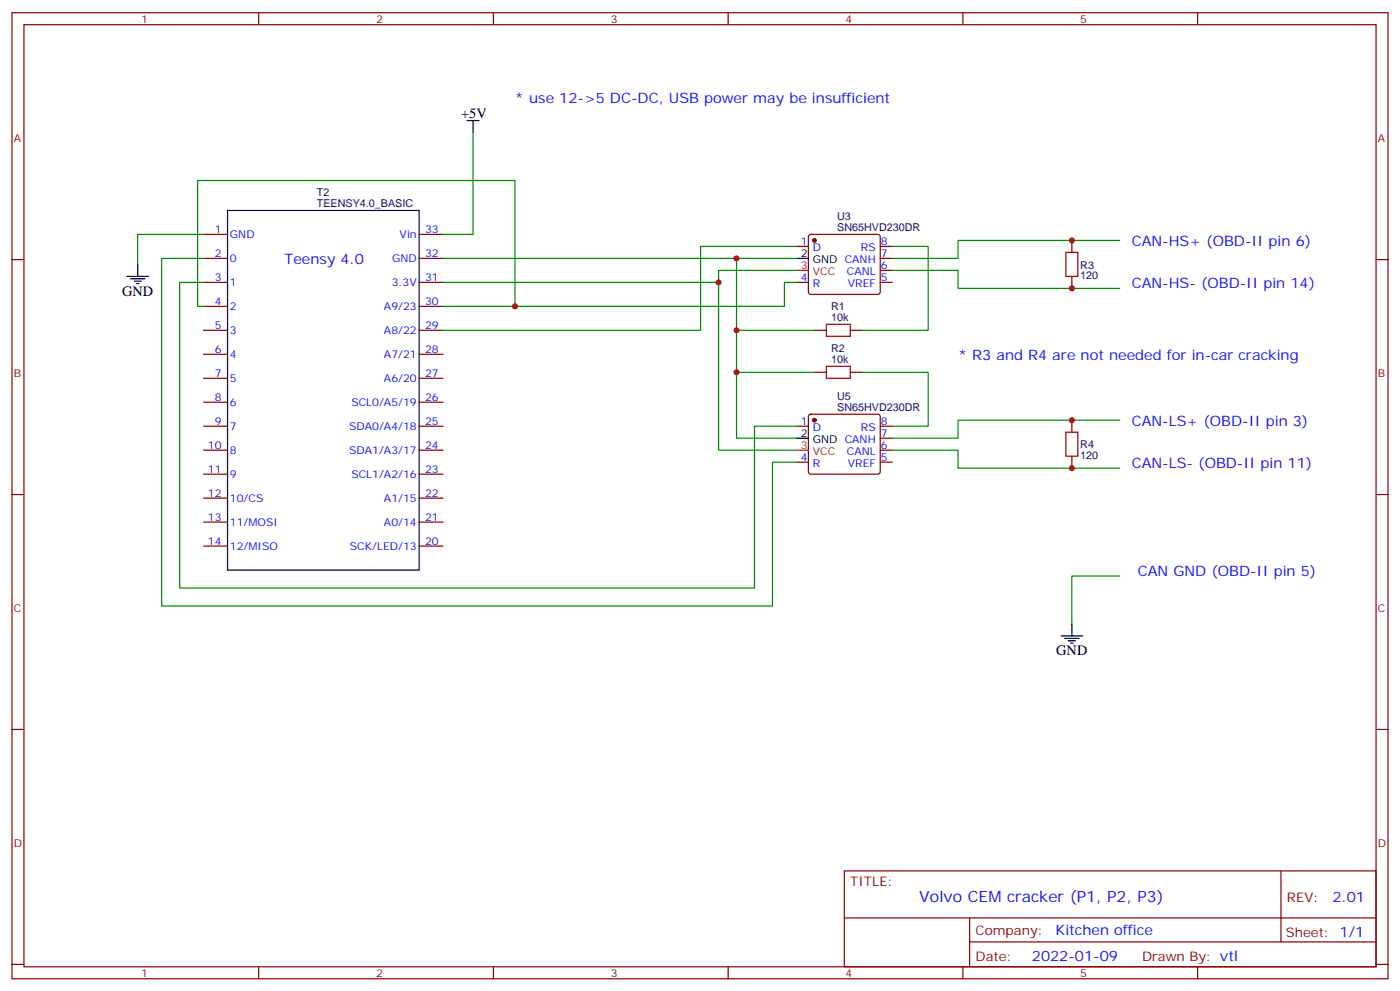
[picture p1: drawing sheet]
<svg xmlns="http://www.w3.org/2000/svg" width="412mm" height="292mm" viewBox="0 0 412 292" stroke-linecap="round" stroke-linejoin="round" font-family="sans-serif">
<g fill="none" stroke="#870000" stroke-width=".35">
<path d="M3.5 3.7h405.4v284.4h-405.4zM7.1 7.3h398.2v277.3h-398.2zM76.2 3.7v3.6M145.3 3.7v3.6M214.5 3.7v3.6M283.6 3.7v3.6M352.8 3.7v3.6M3.5 76.4h3.6M60 69h7M60 76.1h7M123.5 69h7M123.5 76.1h7"/>
<path d="M234.6 72.5h3.5M238.4 69.2l.4-.2h19.8l.5 .2 .2 .5v16.2l-.2 .5-.5 .2h-19.8l-.5-.2-.2-.5v-16.2zM259.3 76.1h3.5M259.3 72.5h3.5M259.3 79.6h3.5M315.7 70.8v3.5M405.3 76.4h3.6M60 83.1h7M60 90.2h7M60 97.2h7M123.5 83.1h7M123.5 90.2h7"/>
<path d="M123.5 97.2h7M234.6 83.1h3.5M239.9 97.2h3.5M250.5 97.2h3.5M259.3 83.1h3.5M315.7 81.4v3.5M60 104.3h7M60 111.3h7M60 118.4h7M123.5 104.3h7M123.5 111.3h7M123.5 118.4h7"/>
<path d="M239.9 109.6h3.5M250.5 109.6h3.5M60 125.4h7M60 132.5h7M60 139.6h7M123.5 125.4h7M123.5 132.5h7M123.5 139.6h7M234.6 125.4h3.5M234.6 136h3.5M238.4 122.1l.4-.2h19.8l.5 .2 .2 .5v16.3l-.2 .5-.5 .2h-19.8l-.5-.3-.2-.4v-16.3zM259.3 125.4h3.5"/>
<path d="M259.3 132.5h3.5M259.3 136h3.5M259.3 129h3.5M315.7 123.7v3.5M315.7 134.3v3.5M3.5 145.6h3.6M60 146.6h7M60 153.7h7M123.5 146.6h7M123.5 153.7h7M405.3 145.6h3.6M60 160.7h7"/>
<path d="M123.5 160.7h7M3.5 214.7h3.6M405.3 214.7h3.6M248.7 256.3h156.6v28.3h-156.6zM377.3 256.4v20.8M248.7 270.2h156.5M285.6 277.2h119.6M285.6 270.2v14.1M3.5 283.8h3.6M76.2 284.6v3.5M145.3 284.6v3.5M214.5 284.6v3.5"/>
<path d="M283.6 284.6v3.5M352.8 284.6v3.5M405.3 283.8h3.6"/>
</g>
<g fill="none" stroke="#000" stroke-width=".35">
<path d="M137.6 35.5h3.5M139.3 35.5v3.5M40.6 77.8v3.6M67 61.9h56.5v105.9h-56.5zM234.6 76.1h3.5M37.4 81.4h6.3M38.5 82.1h4.2M39.5 82.8h2.1M40.2 83.5h.7M234.6 129h3.5M312.6 187.2h6.3M313.6 187.9h4.3"/>
<path d="M314.7 188.6h2.1M315.4 189.3h.7M315.7 183.7v3.5"/>
</g>
<g fill="#870000" stroke="#870000" stroke-width=".35">
<circle cx="239.9" cy="70.8" r=".53"/>
<circle cx="239.9" cy="123.7" r=".53"/>
</g>
<path d="M234.6 79.6h3.5M234.6 132.5h3.5" fill="none" stroke="#f00" stroke-width=".35"/>
<g fill="none" stroke="#008700" stroke-width=".35">
<path d="M139.3 39v30h-8.8M60 76.1h-12.4v102.3h179.9v-42.4h7.1M60 69h-19.4v8.8M130.5 76.1h104.1M217 76.1v52.9h17.6M234.6 79.6h-22.9v3.5M234.6 72.5h-28.2v24.7h-75.9M262.8 72.5h10.6v24.7h-19.4M262.8 79.6h19.4v5.3h47.6M329.8 70.8h-47.6v5.3h-19.4M60 83.1h-7.1v90h169.3v-47.7h12.4M60 90.2h-1.8v-37.1h93.5v37.1"/>
<path d="M130.5 83.1h81.2v49.4h22.9M217 97.2h22.9M234.6 83.1h-3.5v7.1h-100.6M217 109.6h22.9M254 109.6h19.4v15.8h-10.6M262.8 132.5h19.4v5.3h47.6M329.8 123.7h-47.6v5.3h-19.4M329.8 169.5h-14.1v14.2"/>
</g>
<path d="M314 74.3h3.5v7.1h-3.5zM243.4 95.5h7.1v3.5h-7.1zM243.4 107.8h7.1v3.5h-7.1zM314 127.2h3.5v7.1h-3.5z" fill="none" stroke="#a10000" stroke-width=".35"/>
<g fill="#c00">
<circle cx="217" cy="76.1" r=".88"/>
<circle cx="211.7" cy="83.1" r=".88"/>
<circle cx="217" cy="97.2" r=".88"/>
<circle cx="217" cy="109.6" r=".88"/>
<circle cx="315.7" cy="137.8" r=".88"/>
<circle cx="315.7" cy="123.7" r=".88"/>
<circle cx="315.7" cy="84.9" r=".88"/>
<circle cx="315.7" cy="70.8" r=".88"/>
<circle cx="151.7" cy="90.2" r=".88"/>
</g>
<text font-size="4.6" fill="#00f" x="270.8" y="265.4">Volvo CEM cracker (P1, P2, P3)</text>
<g font-size="4.2">
<text x="135.8" y="34.8">+5V</text>
<text x="36" y="87">GND</text>
<text x="311.1" y="192.8">GND</text>
</g>
<g font-size="4.2" fill="#00f">
<text x="151.7" y="30.2">* use 12-&gt;5 DC-DC, USB power may be insufficient</text>
<text x="83.8" y="77.7">Teensy 4.0</text>
<text x="333.4" y="72.5">CAN-HS+ (OBD-II pin 6)</text>
<text x="333.4" y="84.9">CAN-HS- (OBD-II pin 14)</text>
<text x="282.2" y="106">* R3 and R4 are not needed for in-car cracking</text>
<text x="333.4" y="125.4">CAN-LS+ (OBD-II pin 3)</text>
<text x="333.4" y="137.8">CAN-LS- (OBD-II pin 11)</text>
<text x="335.1" y="169.5">CAN GND (OBD-II pin 5)</text>
<text x="392.5" y="265.6">2.01</text>
<text x="310.9" y="275.2">Kitchen office</text>
<text x="304" y="283">2022-01-09</text>
</g>
<g font-size="3.9" fill="#800">
<text x="250.5" y="260.9">TITLE:</text>
<text x="379.1" y="265.6">REV:</text>
<text x="287.4" y="275.1">Company:</text>
<text x="378.7" y="275.7">Sheet: 1/1</text>
<text x="287.4" y="282.8">Date:</text>
<text x="336.4" y="282.9">Drawn By: vtl</text>
</g>
<g font-size="3.2" fill="#800">
<text x="41.6" y="6.7">1</text>
<text x="110.8" y="6.7">2</text>
<text x="179.9" y="6.7">3</text>
<text x="249.1" y="6.7">4</text>
<text x="318.2" y="6.7">5</text>
<text x="4.1" y="41.8">A</text>
<text x="405.9" y="41.8">A</text>
<text x="4.1" y="111">B</text>
<text x="405.9" y="111">B</text>
<text x="4.1" y="180.1">C</text>
<text x="405.9" y="180.1">C</text>
<text x="4.1" y="249.3">D</text>
<text x="405.9" y="249.3">D</text>
<text x="41.6" y="287.5">1</text>
<text x="110.8" y="287.5">2</text>
<text x="179.9" y="287.5">3</text>
<text x="249.1" y="287.5">4</text>
<text x="318.2" y="287.5">5</text>
</g>
<g font-size="3.2" fill="#000080">
<text x="93.3" y="57.7">T2</text>
<text x="93.3" y="60.9">TEENSY4.0_BASIC</text>
<text x="246.6" y="64.8">U3</text>
<text x="246.6" y="67.9">SN65HVD230DR</text>
<text x="318.2" y="82.2">120</text>
<text x="318.2" y="79.1">R3</text>
<text x="244.8" y="94.4">10k</text>
<text x="244.8" y="91.2">R1</text>
<text x="244.8" y="106.8">10k</text>
<text x="244.8" y="103.6">R2</text>
<text x="246.6" y="117.7">U5</text>
<text x="246.6" y="120.9">SN65HVD230DR</text>
<text x="318.2" y="132">R4</text>
<text x="318.2" y="135.1">120</text>
</g>
<g font-size="3.2" fill="#00f">
<text x="63.2" y="68.7">1</text>
<text x="67.7" y="70.1">GND</text>
<text x="117.7" y="70.1">Vin</text>
<text x="125.2" y="68.7">33</text>
<text x="63.2" y="75.7">2</text>
<text x="67.7" y="77.1">0</text>
<text x="115.5" y="77.1">GND</text>
<text x="125.2" y="75.7">32</text>
<text x="235.9" y="72.2">1</text>
<text x="239.4" y="73.9">D</text>
<text x="253.6" y="73.9">RS</text>
<text x="259.5" y="75.7">7</text>
<text x="259.5" y="72.2">8</text>
<text x="63.2" y="82.8">3</text>
<text x="125.2" y="82.8">31</text>
<text x="235.9" y="82.8">4</text>
<text x="249.5" y="81">CANL</text>
<text x="259.5" y="82.8">5</text>
<text x="259.5" y="79.2">6</text>
<text x="63.2" y="89.8">4</text>
<text x="67.7" y="84.2">1</text>
<text x="115.4" y="84.2">3.3V</text>
<text x="125.2" y="89.8">30</text>
<text x="239.4" y="84.5">R</text>
<text x="249.8" y="84.5">VREF</text>
<text x="67.7" y="91.2">2</text>
<text x="113.1" y="91.2">A9/23</text>
<text x="63.2" y="96.9">5</text>
<text x="67.7" y="98.3">3</text>
<text x="113.1" y="98.3">A8/22</text>
<text x="125.2" y="96.9">29</text>
<text x="63.2" y="103.9">6</text>
<text x="67.7" y="105.3">4</text>
<text x="113.1" y="105.3">A7/21</text>
<text x="125.2" y="103.9">28</text>
<text x="63.2" y="111">7</text>
<text x="67.7" y="112.4">5</text>
<text x="113.1" y="112.4">A6/20</text>
<text x="125.2" y="111">27</text>
<text x="63.2" y="118">8</text>
<text x="67.7" y="119.5">6</text>
<text x="103.5" y="119.5">SCL0/A5/19</text>
<text x="125.2" y="118">26</text>
<text x="63.2" y="125.1">9</text>
<text x="125.2" y="125.1">25</text>
<text x="235.9" y="125.1">1</text>
<text x="259.5" y="125.1">8</text>
<text x="67.7" y="126.5">7</text>
<text x="102.9" y="126.5">SDA0/A4/18</text>
<text x="239.4" y="126.9">D</text>
<text x="253.6" y="126.9">RS</text>
<text x="259.5" y="128.6">7</text>
<text x="61.2" y="132.2">10</text>
<text x="67.7" y="133.6">8</text>
<text x="102.9" y="133.6">SDA1/A3/17</text>
<text x="125.2" y="132.2">24</text>
<text x="235.9" y="135.7">4</text>
<text x="239.4" y="137.4">R</text>
<text x="249.5" y="133.9">CANL</text>
<text x="249.8" y="137.4">VREF</text>
<text x="259.5" y="135.7">5</text>
<text x="259.5" y="132.2">6</text>
<text x="61.2" y="139.2">11</text>
<text x="67.7" y="140.6">9</text>
<text x="103.5" y="140.6">SCL1/A2/16</text>
<text x="125.2" y="139.2">23</text>
<text x="61.2" y="146.3">12</text>
<text x="67.7" y="147.7">10/CS</text>
<text x="113.1" y="147.7">A1/15</text>
<text x="125.2" y="146.3">22</text>
<text x="61.2" y="153.3">13</text>
<text x="67.7" y="154.7">11/MOSI</text>
<text x="113.1" y="154.7">A0/14</text>
<text x="125.2" y="153.3">21</text>
<text x="61.2" y="160.4">14</text>
<text x="67.7" y="161.8">12/MISO</text>
<text x="103.1" y="161.8">SCK/LED/13</text>
<text x="125.2" y="160.4">20</text>
</g>
<g font-size="3.2">
<text x="235.9" y="75.7">2</text>
<text x="239.4" y="77.5">GND CANH</text>
<text x="235.9" y="128.6">2</text>
<text x="239.4" y="130.4">GND CANH</text>
</g>
<g font-size="3.2" fill="#f00">
<text x="235.9" y="79.2">3</text>
<text x="239.4" y="81">VCC</text>
<text x="235.9" y="132.2">3</text>
<text x="239.4" y="133.9">VCC</text>
</g>
</svg>
